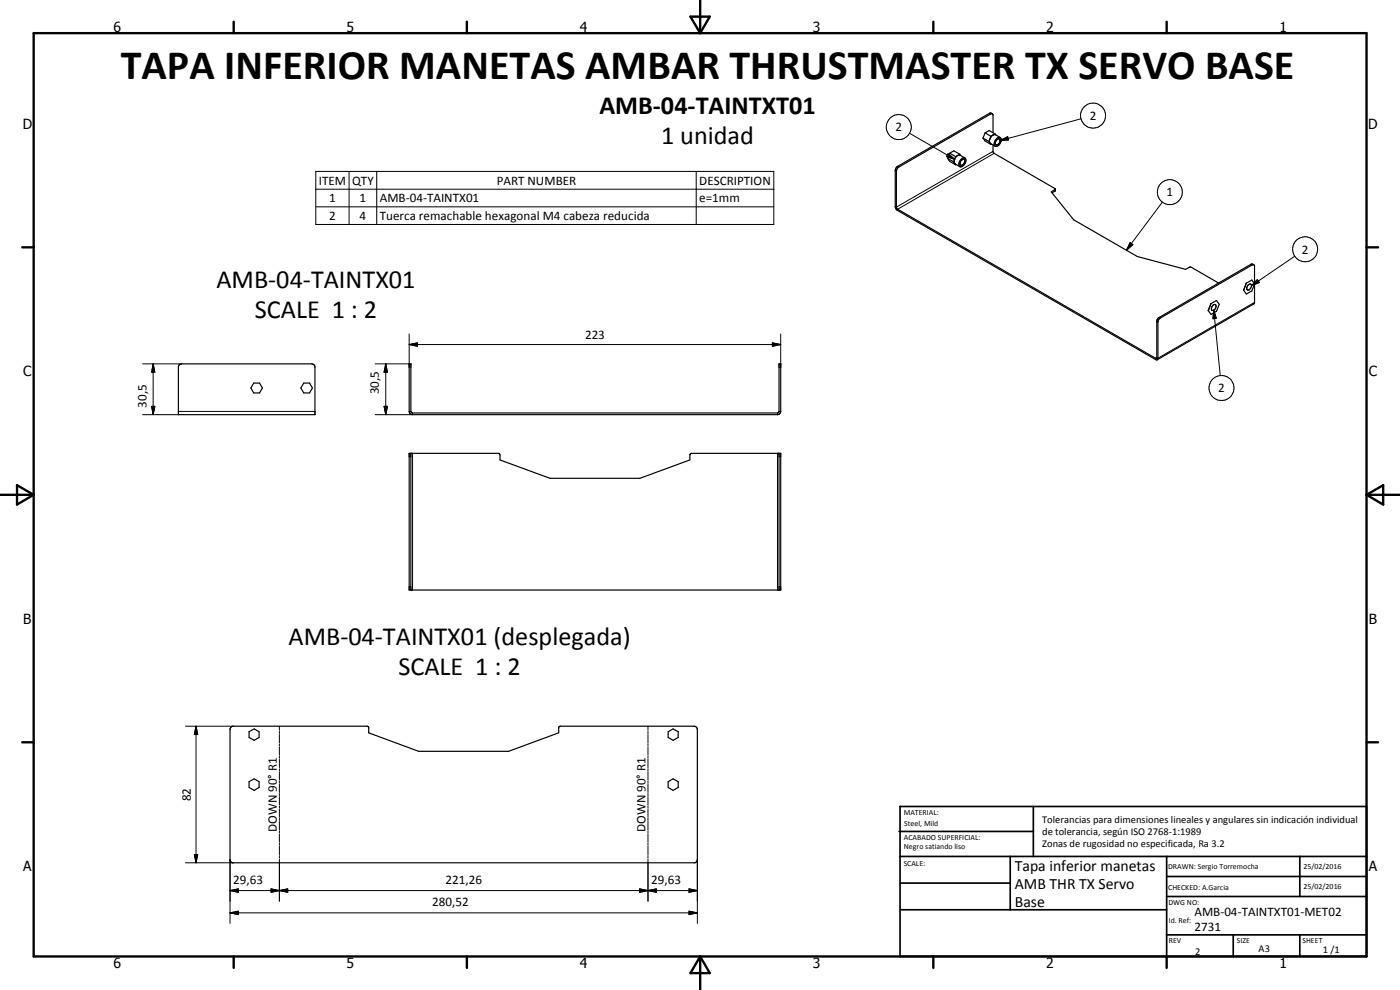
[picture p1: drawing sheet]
<svg xmlns="http://www.w3.org/2000/svg" width="420mm" height="297mm" viewBox="0 0 420 297" stroke-linecap="round" stroke-linejoin="round" font-family="sans-serif">
<g fill="none" stroke="#000" stroke-width=".35">
<path d="M295.6 39.9l1.3-.7 1.7 1M295.6 39.9l-.6 1.5M295.6 39.9l1.8 1M297.8 34.1l-.5 .1-27.7 16-.6 1.2v10.7l.3 .6 77.6 44.8 .3-.2v-11l.5-1 27.7-16 .9 .2M297.8 34.1l.2 .3v5.4M297.8 34.2l-.5-.3-.3 .1-27.9 16.2-.4 .8v11.1l.5 1 77.9 44.9 .4-.3v-11.1l.6-1.1 27.7-16 .4-.1 .3 .2v11.3l-.2 .3-29 16.7M284.4 47.5l.6 .9 1.8 1M284.4 47.5l1.8 1.1M285 46l1.2-.7 1.8 1M285 46l-.6 1.5M285 46l1.8 1M286.2 48.6l.3 .4"/>
<path d="M286.5 49l1.6 1M286.5 49l.3 .4M286.8 47l-.6 1.6M287 49.4h-.2M287.4 46.7l.8-.1 1.4 .8M287.4 46.7a1.94 1.94 0 0 0-.9 2.3M287.4 46.7l-.6 .3M288 46.3l.2 .4M288 46.3l-.6 .4M288.4 47.9a.94 .94 0 0 1 1.1-.5 1.66 1.66 0 0 1 .2 1.8 1.66 1.66 0 0 1-1.6 .8 1.51 1.51 0 0 1 .3-2.1zM288.5 48.1l.8-.3a1.21 1.21 0 0 1-1 1.8l-.2-.7zM295 41.4l.6 .9 1.8 1"/>
<path d="M295 41.4l1.8 1.1M296.8 42.5l.3 .4M297.1 41.7v1.2M297.1 42.9l1.6 1M297.1 42.9l.3 .4M297.1 41.7l-.3 .8M297.4 40.9l-.3 .8M297.6 43.2l-.2 .1M298 43.5v2.1l.3 .4 18.4 10.6-.1 .7-.8 .5M298 40.5l-.9 1.2M298 40.5l.8-.1 1.4 .9M298 40.5l-.6 .4"/>
<path d="M298.6 40.2l.3 .3M298.6 40.2l-.6 .3M299.2 42l.6-.3a1.02 1.02 0 0 1 .1 1.2 1.02 1.02 0 0 1-1.1 .4v-.8zM300.2 41.3a1.77 1.77 0 0 0-1.5 2.6M300.2 41.3a1.73 1.73 0 0 1-1.5 2.6M316.7 56.8l-1.2 .8 6.7 8.4 19.1 11 14.5 3.8 1.5-.7 8.4 4.8M363.5 91.1l1.6-.9 .8 1.1-.8 2.1-1.6 1-.9-1.2M363.5 91.1l-.9 2.1M364.1 91.6l.3-.2a.75 .75 0 0 1 .6 .6 .75 .75 0 0 1-.4 .8 .57 .57 0 0 1-.7 .4 .57 .57 0 0 1-.3-.8zM373.3 86.9l-.1 .2M374 85l1.7-1 .8 1.2-.8 2.1-1.7 .9-.8-1.1M374 85h.1"/>
<path d="M374 85l-.8 2.1M374.6 85.5l.5-.3a.97 .97 0 0 1 .5 1 .97 .97 0 0 1-.8 .8h-.5a1.13 1.13 0 0 1 .3-1.5zM53.8 109.5l.7-.3 39.5 .1 .5 .6v14.5h-41v-14.5zM76.1 114.9h1.8l.9 1.5-.9 1.5h-1.8l-.8-1.5zM91.2 114.9h1.7l.9 1.5-.9 1.5h-1.7l-.9-1.5zM122.8 109.2h.5v14.2l.5 .5h109.5l.5-.5v-14.2h.5v14.2l-.2 .6-.8 .4h-109.5l-.6-.2-.4-.8zM122.8 136h26.8l.4 .4 .1 1.6 14.9 5.5h27.1l14.9-5.5 .1-1.6 .4-.4h26.8v41h-111.5zM123.3 136v41M233.8 136v41M69.2 218.3l.8-.4h40.1l.5 .3v1.7l15 5.5h27l15.1-5.5v-1.7l.5-.3 40.5 .1 .6 .9-.1 39.4-.7 .6-138.9-.1-.6-.7v-39.4zM74.7 219.5l1.6-.8 1.5 .8v1.8l-1.5 .8-1.6-.8zM200.5 219.5l1.5-.8 1.5 .8v1.8l-1.5 .8-1.5-.8z"/>
<path d="M74.7 234.5l1.6-.8 1.5 .8v1.8l-1.5 .9-1.6-.9zM200.5 234.5l1.5-.8 1.5 .8v1.8l-1.5 .9-1.5-.9z"/>
</g>
<g fill="none" stroke="#000" stroke-width=".3">
<path d="M297 34l.3 .2M324.4 35.6l-24.3 6.6M94.8 51.4h137.4v16h-137.4zM94.8 56.8h137.4M104.8 51.4v16M113.1 51.4v16M208.9 51.4v16M268.7 51.1l.3 .3M269.4 49.9l.3 .2M273 40l13.5 7.8M284.6 46.1l1.9 1.7-2.5-.8zM298 45.4l-29 16.7-.3-.1"/>
<path d="M298.4 46l-29 16.8v.4M300.1 42.2l2.3-1.2 .3 1zM316.6 56.9v.5M94.8 62.1h137.4M339.2 72.8l.8 .6-1.9 1.7zM348.9 60.6l-10.8 14.5M375.4 79.3l.4 .2M388.6 76.9l-13 8.8M347.2 96.4l.3 .2M347.9 95.2l.3 .2M364.3 93.1l.7 2.4-1 .1zM364.3 93.1l1.9 19.6"/>
<path d="M376.5 90.7l-29 16.8-.3-.2-.4 .2v.4M377.3 83.9l.6 .9-2.3 .9zM42.8 109.2h11.7M46 109.2l.5 2.5h-1zM46 109.2v15.2M112.6 109.2h10.2M115.8 109.2l.5 2.5h-1zM115.8 109.2v15.2M122.8 103.4l2.5-.5v1zM122.8 100.2v10h.5M122.8 103.4h111.5M231.8 102.9l2.5 .5-2.5 .5z"/>
<path d="M234.3 100.2v10h-.5M42.8 124.4h10.7M45.5 121.9h1l-.5 2.5zM53.5 123.4h41M115.3 121.9h1l-.5 2.5zM122.8 123.4h.5M122.8 137h.5M123.8 123.9v.5h-11.2M123.8 136v41M233.3 123.9v.5M233.3 136v41M233.8 123.4h.5"/>
<path d="M233.8 137h.5M122.8 176h.5M233.8 176h.5M55.7 217.9h14.3M58.8 217.9l.5 2.5h-1zM58.8 217.9v41M83.9 217.9v1.2M83.9 219.5v.6M194.5 217.9v1.2M194.5 219.5v.6M83.9 220.4v2.5M83.9 223.2v.6"/>
<path d="M83.9 224.1v2.5M83.9 226.9v.6M83.9 227.8v2.5M83.9 230.6v.7M83.9 231.6v2.5M83.9 234.4v.6M83.9 235.3v2.5M83.9 238.1v.6M83.9 239v2.5M194.5 220.4v2.5M194.5 223.2v.6M194.5 224.1v2.5"/>
<path d="M194.5 226.9v.6M194.5 227.8v2.5M194.5 230.6v.7M194.5 231.6v2.5M194.5 234.4v.6M194.5 235.3v2.5M194.5 238.1v.6M194.5 239v2.5M55.7 258.9h14.3M58.3 256.4h1l-.5 2.5zM69 257.9v19.2M83.9 241.8v.6"/>
<path d="M83.9 242.7v2.5M83.9 245.5v.7M83.9 246.5v2.5M83.9 249.3v.6M83.9 250.2v2.5M83.9 253v.6M83.9 253.9v2.5M83.9 256.7v.6M83.9 257.7v12.7M194.5 241.8v.6M194.5 242.7v2.5M194.5 245.5v.7"/>
<path d="M194.5 246.5v2.5M194.5 249.3v.6M194.5 250.2v2.5M194.5 253v.6M194.5 253.9v2.5M194.5 256.7v.6M194.5 257.7v12.7M209.3 257.9v19.2M69 267.2l2.5-.5v1zM69 273.9l2.5-.5v1zM69 267.2h140.3M69 273.9h140.3"/>
<path d="M81.4 266.7l2.5 .5-2.5 .5zM81.4 266.7l4.9 1v-1l-4.9 1zM83.9 267.2l2.4-.5v1zM192 266.7l2.5 .5-2.5 .5zM192 266.7l5 1v-1l-5 1zM194.5 267.2l2.5-.5v1zM206.8 266.7l2.5 .5-2.5 .5zM206.8 273.4l2.5 .5-2.5 .5z"/>
<circle cx="269.7" cy="38.1" r="3.8"/>
<circle cx="328" cy="34.7" r="3.8"/>
<circle cx="351.1" cy="57.7" r="3.7"/>
<circle cx="391.7" cy="74.8" r="3.8"/>
<circle cx="366.6" cy="116.4" r="3.7"/>
</g>
<g fill="none" stroke="#000" stroke-width=".71">
<path d="M10.1 9.9h400v277.1h-400zM70.1 6.5v3.4M140.1 6.5v3.4M207.2 5h5.8l-2.9 4.9zM210.1 0v9.9M280.1 6.5v3.4M350.1 6.5v3.4M6.7 74.2h3.4M410.1 74.2h3.5M.1 148.5h10M5.1 145.6l5 2.9-5 2.9zM410.1 148.5h10"/>
<path d="M410.1 148.5l5-2.9v5.8zM6.7 222.7h3.4M410.1 222.7h3.5M70.1 287v3.4M140.1 287v3.4M210.1 287v10M210.1 287l2.9 5h-5.8zM280.1 287v3.4M350.1 287v3.4"/>
</g>
<g fill="none" stroke="#000" stroke-width=".51">
<path d="M269.8 249.5h40.3M270.1 242h140v45h-140zM270.1 257h140M303.2 257v16M310.1 242v15M350.1 257v30M390.1 257v12M270.1 265h33.1M270.1 273h80M350.1 269h60M350.1 263h60M350.1 280.5h60"/>
<path d="M370.1 280.5v6.5M390.1 280.5v6.5"/>
</g>
<g fill="#000">
<path d="M284.6 46.1l1.9 1.7-2.5-.8zM300.1 42.2l2.3-1.2 .3 1zM339.2 72.8l.8 .6-1.9 1.7zM364.3 93.1l.7 2.4-1 .1zM377.3 83.9l.6 .9-2.3 .9zM46 109.2l.5 2.5h-1zM115.8 109.2l.5 2.5h-1zM122.8 103.4l2.5-.5v1zM231.8 102.9l2.5 .5-2.5 .5zM45.5 121.9h1l-.5 2.5zM115.3 121.9h1l-.5 2.5zM58.8 217.9l.5 2.5h-1z"/>
<path d="M58.3 256.4h1l-.5 2.5zM69 267.2l2.5-.5v1zM69 273.9l2.5-.5v1zM81.4 266.7l2.5 .5-2.5 .5zM83.9 267.2l2.4-.5v1zM192 266.7l2.5 .5-2.5 .5zM194.5 267.2l2.5-.5v1zM206.8 266.7l2.5 .5-2.5 .5zM206.8 273.4l2.5 .5-2.5 .5z"/>
</g>
<text font-size="12.6" x="36.2" y="23.6">TAPA INFERIOR MANETAS AMBAR THRUSTMASTER TX SERVO BASE</text>
<g font-size="7.9">
<text x="179.9" y="34.1">AMB-04-TAINTXT01</text>
<text x="198.4" y="43.1">1 unidad</text>
<text x="64.9" y="86.4">AMB-04-TAINTX01</text>
<text x="76.4" y="95.4">SCALE 1 : 2</text>
<text x="86.6" y="193.5">AMB-04-TAINTX01 (desplegada)</text>
<text x="119.6" y="202.5">SCALE 1 : 2</text>
</g>
<g font-size="4.7">
<text x="304.6" y="261.2">Tapa inferior manetas</text>
<text x="304.6" y="266.6">AMB THR TX Servo</text>
<text x="304.6" y="272">Base</text>
</g>
<g font-size="4.2">
<text x="34" y="9.6">6</text>
<text x="104" y="9.6">5</text>
<text x="174" y="9.6">4</text>
<text x="244" y="9.6">3</text>
<text x="314" y="9.6">2</text>
<text x="384" y="9.6">1</text>
<text x="6.8" y="38.7">D</text>
<text x="410.6" y="38.7">D</text>
<text x="7" y="112.9">C</text>
<text x="410.8" y="112.9">C</text>
<text x="7" y="187.1">B</text>
<text x="410.8" y="187.1">B</text>
<text x="7" y="261.4">A</text>
<text x="410.8" y="261.4">A</text>
<text x="34" y="290.4">6</text>
<text x="104" y="290.4">5</text>
<text x="174" y="290.4">4</text>
<text x="244" y="290.4">3</text>
<text x="314" y="290.4">2</text>
<text x="384" y="290.4">1</text>
</g>
<g font-size="3.9">
<text x="327.1" y="36">2</text>
<text x="268.7" y="39.4">2</text>
<text x="95.7" y="55.4">ITEM</text>
<text x="105.7" y="55.4">QTY</text>
<text x="149.1" y="55.4">PART NUMBER</text>
<text x="209.9" y="55.4">DESCRIPTION</text>
<text x="350.1" y="58.9">1</text>
<text x="98.8" y="60.7">1</text>
<text x="98.8" y="66">2</text>
<text x="107.9" y="60.7">1</text>
<text x="107.9" y="66">4</text>
<text x="114" y="60.7">AMB-04-TAINTX01</text>
<text x="209.9" y="60.7">e=1mm</text>
<text x="114" y="66.1">Tuerca remachable hexagonal M4 cabeza reducida</text>
<text x="390.7" y="76.1">2</text>
<text x="175.6" y="101.8">223</text>
<text x="113.7" y="118.3" transform="rotate(-90 113.7 118.3)">30,5</text>
<text x="365.6" y="117.7">2</text>
<text x="43.9" y="122.3" transform="rotate(-90 43.9 122.3)">30,5</text>
<text x="57.3" y="240.4" transform="rotate(-90 57.3 240.4)">82</text>
<text x="83" y="249.6" transform="rotate(-90 83 249.6)">DOWN 90° R1</text>
<text x="193.7" y="249.6" transform="rotate(-90 193.7 249.6)">DOWN 90° R1</text>
<text x="70" y="265.1">29,63</text>
<text x="133.7" y="265.1">221,26</text>
<text x="195.4" y="265.1">29,63</text>
<text x="129.7" y="271.8">280,52</text>
<text x="358.5" y="275">AMB-04-TAINTXT01-MET02</text>
<text x="358.5" y="279.4">2731</text>
</g>
<g font-size="3.1">
<text x="312.7" y="246.8">Tolerancias para dimensiones lineales y angulares sin indicación individual</text>
<text x="312.7" y="250.4">de tolerancia, según ISO 2768-1:1989</text>
<text x="312.7" y="254">Zonas de rugosidad no especificada, Ra 3.2</text>
<text x="358.7" y="286.5">2</text>
<text x="377.7" y="285.6">A3</text>
<text x="397" y="285.9">1 /1</text>
</g>
<g font-size="2.4">
<text x="271.2" y="244.4">MATERIAL:</text>
<text x="271.3" y="252">ACABADO SUPERFICIAL:</text>
<text x="271.4" y="247.9">Steel, Mild</text>
<text x="271.3" y="254.6">Negro satiando liso</text>
<text x="271.2" y="259.7">SCALE:</text>
<text x="350.6" y="260.8">DRAWN: Sergio Torremocha</text>
<text x="391.2" y="260.6">25/02/2016</text>
<text x="350.6" y="267">CHECKED: A.Garcia</text>
<text x="391.2" y="266.7">25/02/2016</text>
<text x="350.6" y="271.4">DWG NO:</text>
<text x="350.8" y="276.9">Id. Ref:</text>
<text x="350.8" y="282.8">REV</text>
<text x="371.2" y="282.9">SIZE</text>
<text x="390.9" y="282.9">SHEET</text>
</g>
</svg>
